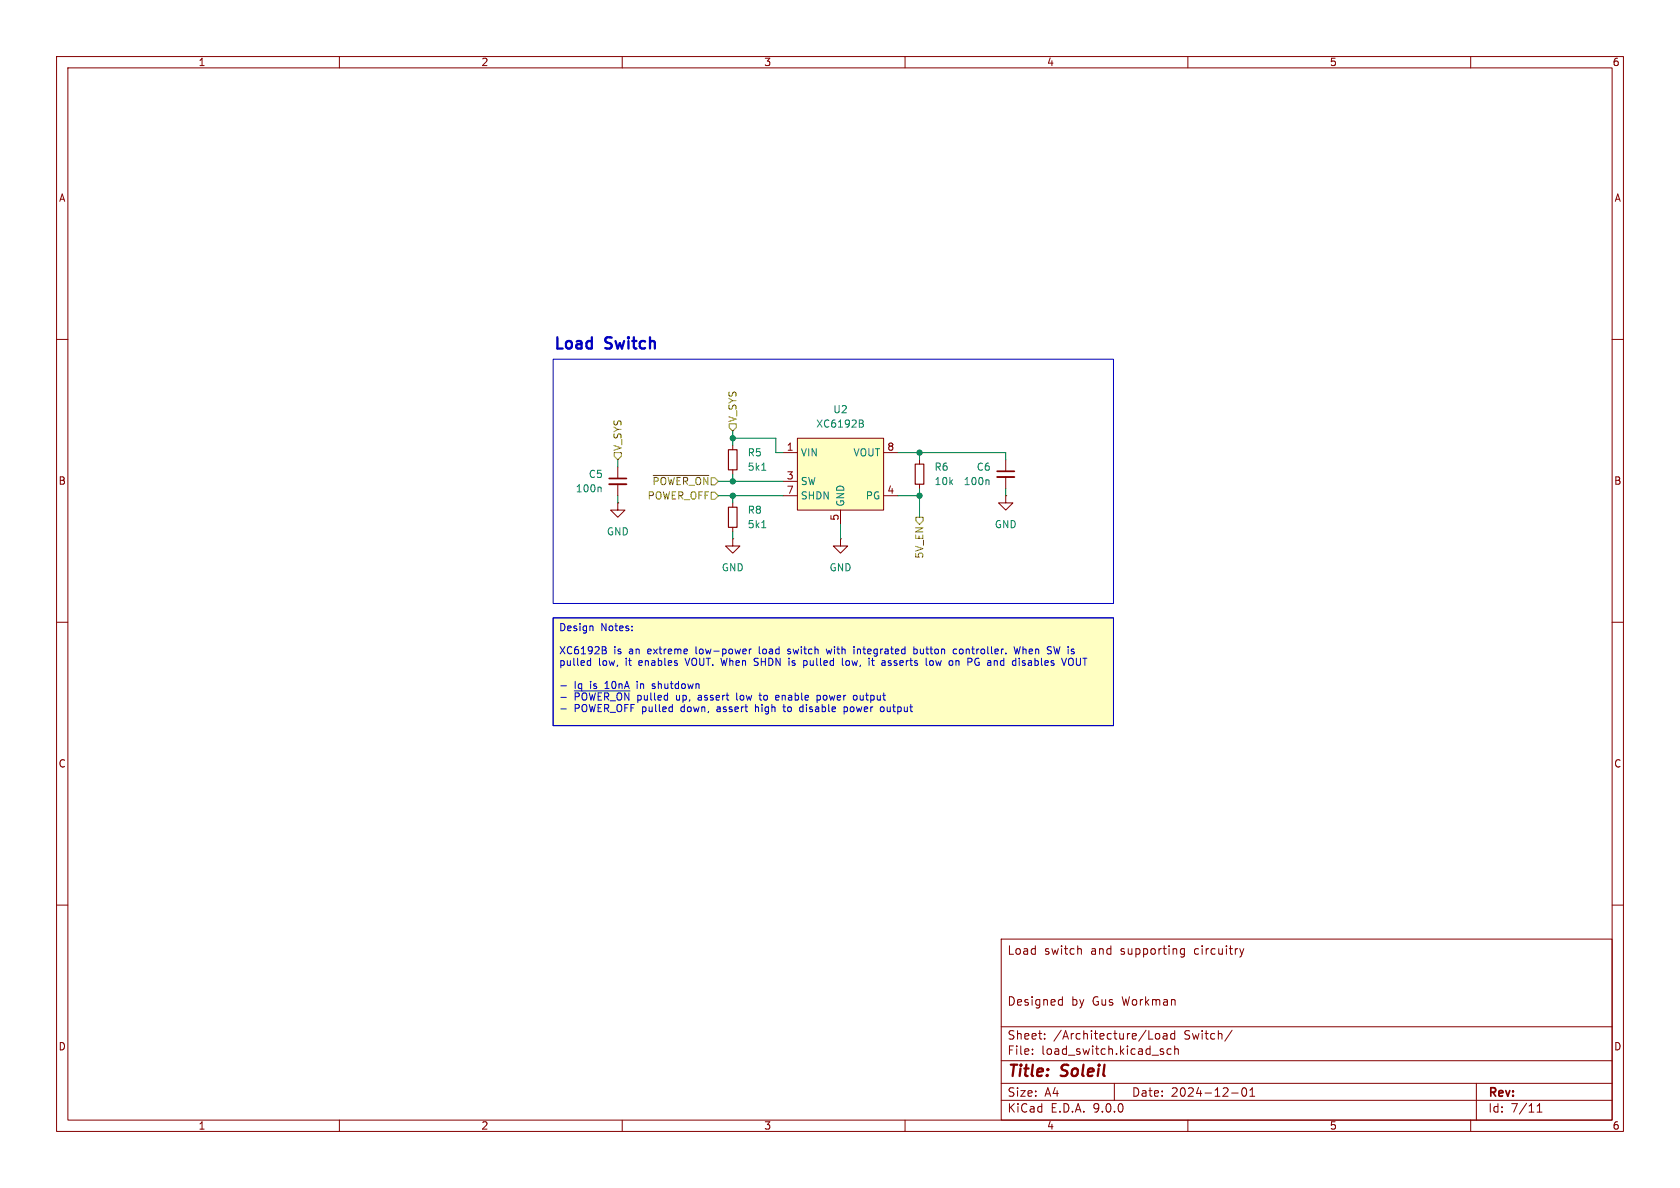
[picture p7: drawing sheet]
<svg xmlns="http://www.w3.org/2000/svg" width="297mm" height="210mm" viewBox="0 0 297 210" stroke-linecap="round" stroke-linejoin="round" font-family="sans-serif">
<path d="M0 0h297v210h-297z" fill="#fff" stroke="#fff" stroke-width=".18"/>
<g fill="none" stroke="#840000" stroke-width=".18">
<path d="M10 10h277v190h-277zM12 12h273v186h-273zM60 10v2M110 10v2M160 10v2M210 10v2M260 10v2M10 60h2M285 60h2M10 110h2M285 110h2M10 160h2"/>
<path d="M177 166h108v32h-108zM187.4 176.7l.4 .1M187.8 176.2v1.5M187.8 177.6l-.4 .1M191 167.7l.2 .2v.8M209.4 167.7v1.2l-.3 .3-.4-.1M209.4 167.8l-.4-.1-.3 .3v.4l.1 .2h.6M219.2 167.7l.3 1M219.5 168.7l-.2 .4M219.9 167.7l-.4 1M285 160h2M60 198v2"/>
<path d="M110 198v2M160 198v2M177 194.5h108M177 191.5h108M177 187.5h108M177 181.5h108M182.5 186.3v.1M182.5 185.5v.1M184.7 183.6v.1M184.7 182.8v.1M197 191.5v3M203.1 183.7h.7"/>
<path d="M204.4 182.8l.3-.1 .3 .3v.4l-.3 .3-.3-.1-.2-.2v-.4zM205.3 185.9l.4 .1v.2l-.2 .2h-.3M205.3 185.4l.4 .1M205.7 182.8h.5l.1 .9M206.3 183.1h-.5a.29 .29 0 0 0-.2 .3 .29 .29 0 0 0 .2 .3l.5-.1M207 185.5l-.4-.1-.3 .3v.4l.2 .2h.5M207.7 182.2v1.5M207.7 182.8l-.5-.1-.2 .3v.4l.1 .2h.6M207.7 185.5l.2-.1 .3 .1 .1 .9M207.7 184.9v1.5M210 198v2M217.7 193.2h1.2"/>
<path d="M217.8 182.1l-1.3 2M219.7 192.4l.2-.1a.81 .81 0 0 1 .6 .6 .81 .81 0 0 1-.3 .8l-.2 .1a.81 .81 0 0 1-.3-1.4zM221 193.8h.8M221 192.7l.4-.4v1.5M260 198v2M261 191.5v6.5M271.7 196.6h.9M271.7 195.5l.5-.4v1.5"/>
</g>
<path d="M97.8 109.2h99v19.1h-99z" fill="#ffffc2"/>
<path d="M128.8 79.5h1.5v3.6h-1.5zM161.8 82h1.5v3.6h-1.5z" fill="none" stroke="#840000" stroke-width=".2"/>
<path d="M129.5 78.7v.8M129.5 83.1v.7M148.6 95.3v1.2h1.3l-1.3 1.3-1.3-1.3h1.3M148.6 95.3h.1M162.6 81.3v.7M162.6 85.6v.8" fill="none" stroke="#840000" stroke-width=".18"/>
<path d="M134.7 83.1h.7" fill="none" stroke="#008484" stroke-width=".18"/>
<path d="M141 77.5h15.2v12.7h-15.2z" fill="#ffffc2"/>
<g fill="none" stroke="#840000" stroke-width=".18">
<path d="M141 77.5h15.2v12.7h-15.2zM109.2 88.9v1.3h1.3l-1.3 1.2-1.3-1.2h1.3M109.2 88.9h.1M109.2 82.6v2M109.2 85.6v2M129.5 95.3v1.2h1.3l-1.3 1.3-1.2-1.3h1.2M129.5 95.3h.1M129.5 88.9v.8M129.5 93.2v.8M138.4 80h2.6M138.4 85.1h2.6M138.4 87.6h2.6"/>
<path d="M148.6 90.2v2.5M156.2 80h2.5M156.2 87.6h2.5M177.8 87.6v1.3h1.3l-1.3 1.3-1.3-1.3h1.3M177.8 87.6h.1M177.8 81.3v2M177.8 84.3v2.1"/>
</g>
<path d="M151.9 74.2l.6 .2 .1 .2-.3 .2M151.9 74.8h.4M152.3 74.8l.3 .3v.3l-.7 .1M106.1 86.1l.2 .2v.6M134.7 93.3h.7M174.7 84.8l.1 .2v.7" fill="none" stroke="#008484" stroke-width=".18"/>
<path d="M107.7 84.6h3M176.3 83.3h3" fill="none" stroke="#840000" stroke-width=".3"/>
<path d="M107.7 85.6h3M176.3 84.3h3" fill="none" stroke="#840000" stroke-width=".33"/>
<path d="M128.8 89.7h1.5v3.5h-1.5z" fill="none" stroke="#840000" stroke-width=".2"/>
<path d="M128.9 74.9h1.3v.7l-.7 .6-.6-.6zM108.6 80h1.3v.6l-.7 .7-.6-.7zM115.5 84h9.8M125.7 87h.7l.6 .6-.6 .7h-.7zM161.9 91.4h1.3v.7l-.6 .6-.7-.6z" fill="none" stroke="#848400" stroke-width=".18"/>
<g fill="none" stroke="#008400" stroke-width=".18">
<path d="M129.5 77.5h7.7v2.5h1.2M129.5 76.2v2.5M109.2 81.3v1.3M109.2 87.6v1.3M127 87.6h11.4M127 85.1h11.4M129.5 83.8v1.3M129.5 87.6v1.3M129.5 94v1.3M148.6 92.7v2.6M158.7 80h19.1v1.3M158.7 87.6h3.9"/>
<path d="M162.6 80v1.3M162.6 86.4v5M177.8 86.4v1.2"/>
</g>
<g fill="none" stroke="#0000c2" stroke-width=".18">
<path d="M97.8 63.5h99v43.2h-99zM97.8 109.2h99v19.1h-99zM103.9 117.6h.5M103.9 116.8h.5M104.4 116.4v1.2M104.7 110.6l.1 .2v.7M106.5 114.3l.6 .1v.3l-.2 .2M106.5 114.9h.4M106.9 114.9l.3 .3-.1 .3-.6 .1M121.1 116.4l.4 1.2M132.5 114.7v.9M132.8 114.7l-.3 .3"/>
<path d="M133.3 117.6h.5M133.4 116.8l.4 .2M133.9 116.4l-.5 .1M134.2 114.3v1.1l.2 .2M139.2 115.5h.5M139.7 114.8l-.3-.1-.2 .2 .1 .2 .4 .1M140 117.6h.2M140.2 116.8l-.2 .2 .2 .2M142.4 116.8l.3 .2v.4l-.3 .2M146.1 114.7l.2 .9 .3-.6 .2 .6M148.9 116.4v1l.2 .2M150.1 116.8h-.3l-.3 .2 .1 .5 .2 .1h.3"/>
<path d="M151 114.3v.1M151.6 114.7v.9M151.9 114.7l-.3 .2M154.2 116.4v1l.3 .2M157 117.6h.5M157 117l.1 .1 .4 .2M161.6 114.8l.3-.1 .3 .3-.2 .5h-.4M161.6 114.3v1.3M164.4 116.9l.2-.1 .3 .1 .1 .5-.1 .2h-.3l-.2-.1zM165.4 116.8l.3 .8M168.6 115.5l.2 .1 .3-.1M169.1 114.8l-.3-.1-.2 .2"/>
<path d="M169.2 116.8l.3 .2v.6M169.8 114.7l-.2 .3v.3l.2 .3M171.1 116.4v1.2M172.9 117.1h.2v.4l-.4 .1M179.3 114.3l.3 1.3 .2-.9 .3 .9 .3-1.3M180.9 117.2l.3 .1 .1 .1-.2 .2h-.2M180.9 116.8h.3M186.3 114.3l.3 1.3 .2-.9 .3 .9M189.7 116.5a.85 .85 0 0 1-.3 1.1h-.2M190.3 116.4v1l.1 .2h.4M99.1 121.2h1M99.1 123.3h1"/>
<path d="M99.1 125.3h1M101.5 122.1h9.9M112.6 120.4v.2M115.3 121.7h.4M115.7 120.9l-.4 .2 .1 .1 .3 .1M130.2 122.5v1.1l.2 .2M133.6 124.5v1.3M133.9 125l-.3 .1M134.2 122.9h.4M134.3 122.5v1.1l.3 .2M137.2 123l.4-.1 .1 .3-.6 .1M137.2 123.7h.5"/>
<path d="M138.4 125h.5M138.6 124.5v1.1l.3 .2M141.5 125h.5M141.5 125.7h.5M142 124.5v1.3M144.4 123l.4-.1 .3 .3-.2 .5h-.5M144.4 122.9v1.3M149.2 125v1.2M149.8 125.1v.6l-.2 .1-.4-.1M151.1 122.9l.3 .1 .1 .2v.4l-.4 .2M156.2 125.1l.1 .5-.1 .1-.3 .1"/>
</g>
<g fill="#008400" stroke="#008400" stroke-width=".18">
<circle cx="129.5" cy="77.5" r=".46"/>
<circle cx="129.5" cy="85.1" r=".46"/>
<circle cx="129.5" cy="87.6" r=".46"/>
<circle cx="162.6" cy="80" r=".46"/>
<circle cx="162.6" cy="87.6" r=".46"/>
</g>
<g font-size="2.8" fill="#0000c2">
<text x="97.8" y="62.3">Load</text>
<text x="107.2" y="62.3">Switch</text>
</g>
<g font-size="2.8" fill="#840000">
<text x="178" y="190.9">Title:</text>
<text x="187.7" y="190.9">Soleil</text>
</g>
<g font-size="2.1" fill="#840000">
<text x="178" y="169">Load</text>
<text x="184.6" y="169">switch</text>
<text x="192.9" y="169">and</text>
<text x="198.3" y="169">supporting</text>
<text x="211.4" y="169">circuitry</text>
<text x="178" y="178">Designed</text>
<text x="189.4" y="178">by</text>
<text x="193.2" y="178">Gus</text>
<text x="198.5" y="178">Workman</text>
<text x="178" y="184">Sheet:</text>
<text x="186.2" y="184">/Architecture/Load</text>
<text x="209.4" y="184">Switch/</text>
<text x="178" y="186.7">File:</text>
<text x="184.1" y="186.7">load_switch.kicad_sch</text>
<text x="178" y="196.9">KiCad</text>
<text x="178" y="194.1">Size:</text>
<text x="184.7" y="194.1">A4</text>
<text x="185.7" y="196.9">E.D.A.</text>
<text x="193.3" y="196.9">9.0.0</text>
<text x="200" y="194.1">Date:</text>
<text x="207" y="194.1">2024-12-01</text>
<text x="263" y="194.3">Rev:</text>
<text x="263" y="196.9">Id:</text>
<text x="267.1" y="196.9">7/11</text>
</g>
<g font-size="1.8" fill="#840000">
<text x="35" y="11.9">1</text>
<text x="85" y="11.9">2</text>
<text x="135" y="11.9">3</text>
<text x="185" y="11.9">4</text>
<text x="235" y="11.9">5</text>
<text x="285" y="11.9">6</text>
<text x="10.3" y="35.9">A</text>
<text x="285.3" y="35.9">A</text>
<text x="139" y="79.8">1</text>
<text x="156.8" y="79.8">8</text>
<text x="10.3" y="85.9">B</text>
<text x="139" y="84.8">3</text>
<text x="139" y="87.4">7</text>
<text x="156.8" y="87.4">4</text>
<text x="285.3" y="85.9">B</text>
<text x="148.3" y="92.1" transform="rotate(-90 148.3 92.1)">5</text>
<text x="10.3" y="135.9">C</text>
<text x="285.3" y="135.9">C</text>
<text x="10.3" y="185.9">D</text>
<text x="285.3" y="185.9">D</text>
<text x="35" y="199.9">1</text>
<text x="85" y="199.9">2</text>
<text x="135" y="199.9">3</text>
<text x="185" y="199.9">4</text>
<text x="235" y="199.9">5</text>
<text x="285" y="199.9">6</text>
</g>
<g font-size="1.8" fill="#848400">
<text x="130.4" y="74.7" transform="rotate(-90 130.4 74.7)">V_SYS</text>
<text x="110.1" y="79.8" transform="rotate(-90 110.1 79.8)">V_SYS</text>
<text x="114.4" y="88.5">POWER_OFF</text>
<text x="115.2" y="86">~{POWER_ON}</text>
<text x="163.4" y="98.8" transform="rotate(-90 163.4 98.8)">5V_EN</text>
</g>
<g font-size="1.8" fill="#008484">
<text x="144.2" y="75.8">XC6192B</text>
<text x="147.2" y="73.3">U2</text>
<text x="132.1" y="80.9">R5</text>
<text x="132.1" y="83.4">5k1</text>
<text x="141.5" y="80.9">VIN</text>
<text x="150.8" y="80.9">VOUT</text>
<text x="165.1" y="83.4">R6</text>
<text x="172.6" y="83.4">C6</text>
<text x="101.7" y="87.2">100n</text>
<text x="104" y="84.7">C5</text>
<text x="141.5" y="86">SW</text>
<text x="141.5" y="88.5">SHDN</text>
<text x="149.5" y="89.7" transform="rotate(-90 149.5 89.7)">GND</text>
<text x="153" y="88.5">PG</text>
<text x="165.1" y="86">10k</text>
<text x="170.3" y="86">100n</text>
<text x="107.2" y="94.8">GND</text>
<text x="132.1" y="91">R8</text>
<text x="132.1" y="93.6">5k1</text>
<text x="175.8" y="93.6">GND</text>
<text x="127.5" y="101.2">GND</text>
<text x="146.6" y="101.2">GND</text>
</g>
<g font-size="1.8" fill="#0000c2">
<text x="98.7" y="111.9">Design</text>
<text x="106.2" y="111.9">Notes:</text>
<text x="98.7" y="116">XC6192B</text>
<text x="98.7" y="118.1">pulled</text>
<text x="105.8" y="118.1">low,</text>
<text x="108.5" y="116">is</text>
<text x="110.7" y="118.1">it</text>
<text x="111.3" y="116">an</text>
<text x="113.3" y="118.1">enables</text>
<text x="114.8" y="116">extreme</text>
<text x="121.8" y="118.1">VOUT. When</text>
<text x="123.5" y="116">low-power</text>
<text x="134.3" y="118.1">SHDN</text>
<text x="134.9" y="116">load</text>
<text x="140.2" y="116">switch</text>
<text x="140.6" y="118.1">is</text>
<text x="143.5" y="118.1">pulled</text>
<text x="147.3" y="116">with</text>
<text x="150.5" y="118.1">low,</text>
<text x="152.3" y="116">integrated</text>
<text x="155.5" y="118.1">it</text>
<text x="158" y="118.1">asserts</text>
<text x="163.2" y="116">button</text>
<text x="166" y="118.1">low</text>
<text x="170.3" y="118.1">on</text>
<text x="170.4" y="116">controller.</text>
<text x="173.8" y="118.1">PG and</text>
<text x="181.4" y="116">When</text>
<text x="182.2" y="118.1">disables</text>
<text x="187.5" y="116">SW is</text>
<text x="191.2" y="118.1">VOUT</text>
<text x="101.5" y="122.1">Iq</text>
<text x="101.5" y="124.2">~{POWER_ON}</text>
<text x="104.4" y="122.1">is</text>
<text x="107.3" y="122.1">10nA</text>
<text x="112.8" y="124.2">pulled</text>
<text x="113.1" y="122.1">in</text>
<text x="116.1" y="122.1">shutdown</text>
<text x="119.9" y="124.2">up,</text>
<text x="123.9" y="124.2">assert</text>
<text x="130.9" y="124.2">low</text>
<text x="135.3" y="124.2">to</text>
<text x="138.3" y="124.2">enable</text>
<text x="145.8" y="124.2">power</text>
<text x="152.5" y="124.2">output</text>
<text x="101.5" y="126.2">POWER_OFF pulled</text>
<text x="120.7" y="126.2">down,</text>
<text x="127.3" y="126.2">assert</text>
<text x="134.3" y="126.2">high</text>
<text x="139.5" y="126.2">to</text>
<text x="142.6" y="126.2">disable</text>
<text x="150.6" y="126.2">power</text>
<text x="157.3" y="126.2">output</text>
</g>
</svg>
